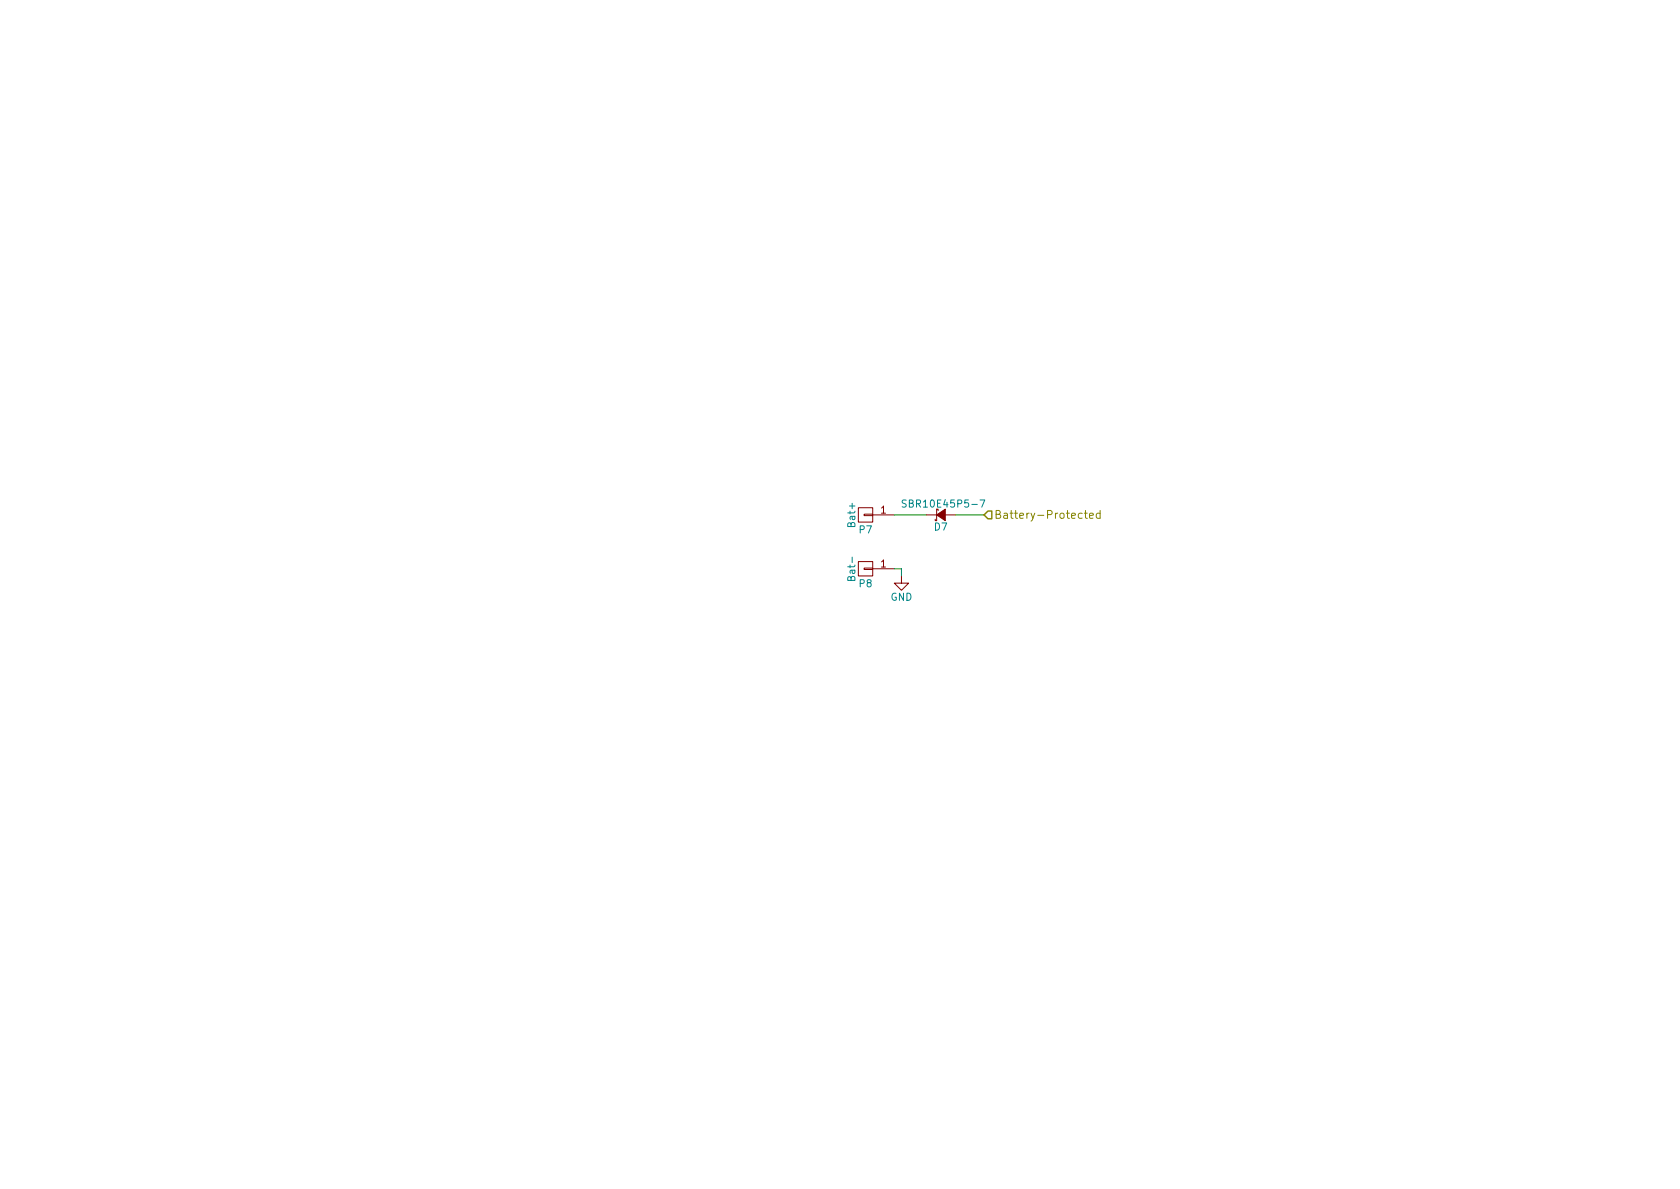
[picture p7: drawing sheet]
EESchema Schematic File Version 2
LIBS:power
LIBS:device
LIBS:transistors
LIBS:conn
LIBS:linear
LIBS:regul
LIBS:74xx
LIBS:cmos4000
LIBS:adc-dac
LIBS:memory
LIBS:xilinx
LIBS:microcontrollers
LIBS:dsp
LIBS:microchip
LIBS:analog_switches
LIBS:motorola
LIBS:texas
LIBS:intel
LIBS:audio
LIBS:interface
LIBS:digital-audio
LIBS:philips
LIBS:display
LIBS:cypress
LIBS:siliconi
LIBS:opto
LIBS:atmel
LIBS:contrib
LIBS:valves
LIBS:PWM10-cache
EELAYER 25 0
EELAYER END
$Descr A4 11693 8268
encoding utf-8
Sheet 7 7
Title ""
Date ""
Rev ""
Comp ""
Comment1 ""
Comment2 ""
Comment3 ""
Comment4 ""
$EndDescr
$Comp
L CONN_01X01 P7
U 1 1
P 6025 3575
F 0 "P7" H 6025 3675 50  0000 C CNN
F 1 "Bat+" V 6125 3575 50  0000 C CNN
F 2 "Mounting_Holes:MountingHole_3.2mm_M3_Pad_Via" H 6025 3575 50  0001 C CNN
F 3 "" H 6025 3575 50  0000 C CNN
	1    6025 3575
	-1   0    0    1   
$EndComp
$Comp
L CONN_01X01 P8
U 1 1
P 6025 3950
F 0 "P8" H 6025 4050 50  0000 C CNN
F 1 "Bat-" V 6125 3950 50  0000 C CNN
F 2 "Mounting_Holes:MountingHole_3.2mm_M3_Pad_Via" H 6025 3950 50  0001 C CNN
F 3 "" H 6025 3950 50  0000 C CNN
	1    6025 3950
	-1   0    0    1   
$EndComp
Wire Wire Line
	6650 3575 6850 3575
Text HLabel 6850 3575 2    55   Input ~ 0
Battery-Protected
Wire Wire Line
	6225 3575 6450 3575
$Comp
L GND #PWR038
U 1 1
P 6275 4000
F 0 "#PWR038" H 6275 3750 50  0001 C CNN
F 1 "GND" H 6275 3850 50  0000 C CNN
F 2 "" H 6275 4000 50  0000 C CNN
F 3 "" H 6275 4000 50  0000 C CNN
	1    6275 4000
	1    0    0    -1  
$EndComp
Wire Wire Line
	6225 3950 6275 3950
Wire Wire Line
	6275 3950 6275 4000
$Comp
L D_Schottky_Small D7
U 1 1
P 6550 3575
F 0 "D7" H 6500 3655 50  0000 L CNN
F 1 "SBR10E45P5-7" H 6270 3495 50  0000 L CNN
F 2 "diodes:PowerDI5" V 6550 3575 50  0001 C CNN
F 3 "" V 6550 3575 50  0000 C CNN
	1    6550 3575
	1    0    0    1   
$EndComp
$EndSCHEMATC
